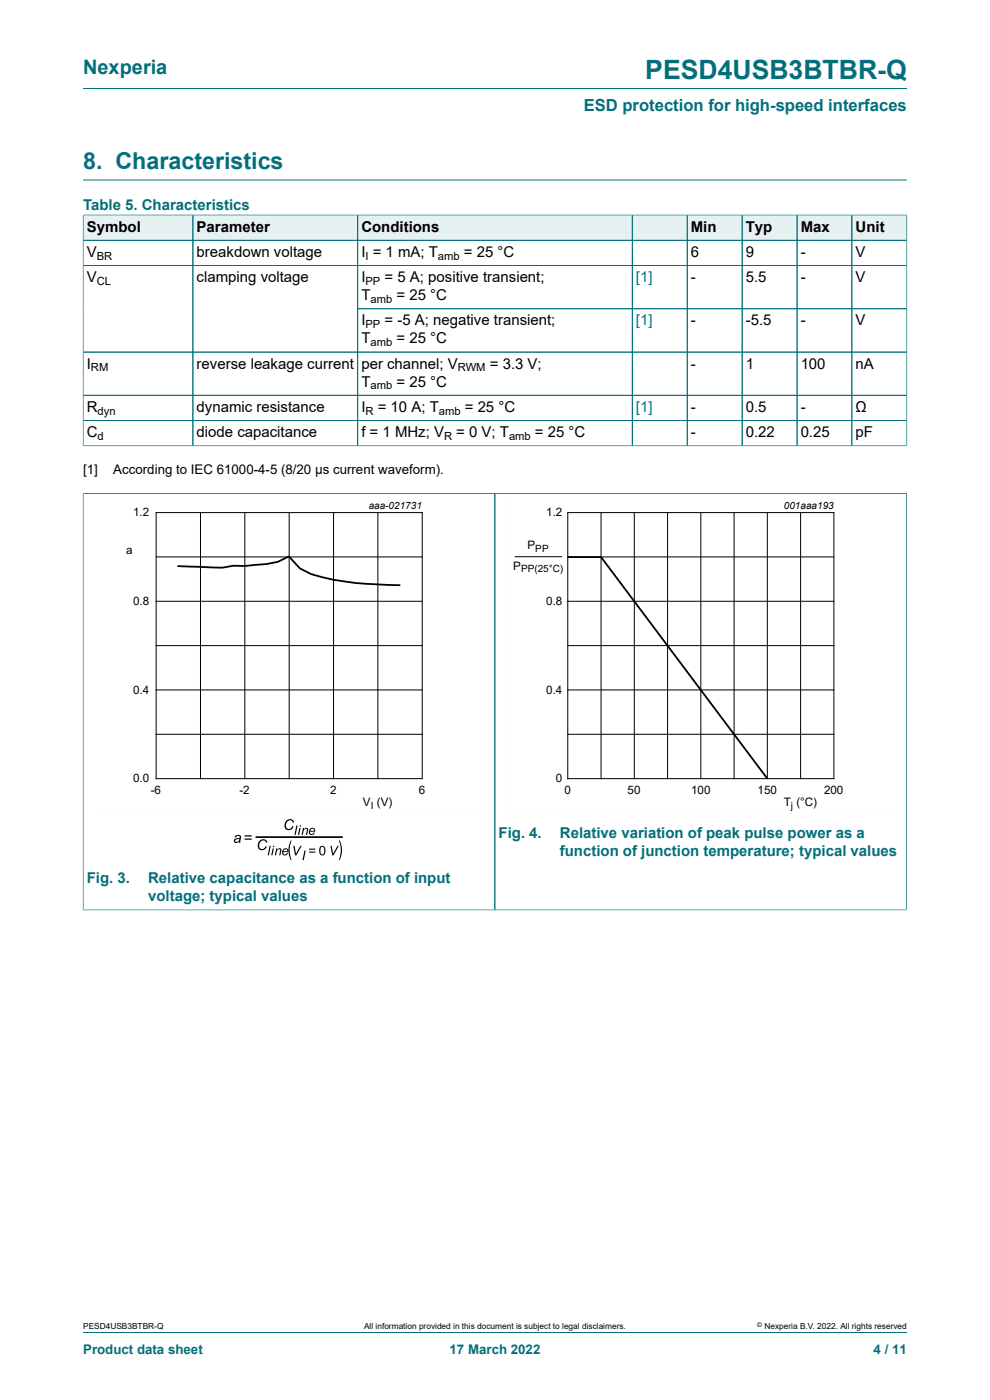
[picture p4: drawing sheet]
<svg xmlns="http://www.w3.org/2000/svg" width="210mm" height="297mm" viewBox="0 0 210 297" stroke-linecap="round" stroke-linejoin="round" font-family="sans-serif">
<path d="M17.6 18.8h174.8M17.6 38.2h174.8" fill="none" stroke="#036f7b" stroke-width=".21"/>
<path d="M17.7 45.7h23.2v5.2h-23.2z" fill="#e6f1f2"/>
<path d="M17.6 45.5v5.5h23.3v-5.4h-23.3" fill="none" stroke="#036f7b" stroke-width=".21"/>
<path d="M41 45.7h34.8v5.2h-34.8z" fill="#e6f1f2"/>
<path d="M40.9 45.6h35v5.4h-35z" fill="none" stroke="#036f7b" stroke-width=".21"/>
<path d="M75.9 45.7h58.1v5.2h-58.1z" fill="#e6f1f2"/>
<path d="M75.9 45.6h58.2v5.4h-58.2z" fill="none" stroke="#036f7b" stroke-width=".21"/>
<path d="M134.2 45.7h11.5v5.2h-11.5z" fill="#e6f1f2"/>
<path d="M134.1 45.6h11.7v5.4h-11.7z" fill="none" stroke="#036f7b" stroke-width=".21"/>
<path d="M145.8 45.7h11.5v5.2h-11.5z" fill="#e6f1f2"/>
<path d="M145.8 45.6h11.6v5.4h-11.6z" fill="none" stroke="#036f7b" stroke-width=".21"/>
<path d="M157.5 45.7h11.5v5.2h-11.5z" fill="#e6f1f2"/>
<path d="M157.4 45.6h11.7v5.4h-11.7z" fill="none" stroke="#036f7b" stroke-width=".21"/>
<path d="M169.1 45.7h11.5v5.2h-11.5z" fill="#e6f1f2"/>
<path d="M169.1 45.6h11.6v5.4h-11.6z" fill="none" stroke="#036f7b" stroke-width=".21"/>
<path d="M180.8 45.7h11.5v5.2h-11.5z" fill="#e6f1f2"/>
<g fill="none" stroke="#036f7b" stroke-width=".21">
<path d="M17.6 56.3h174.8M17.6 51h174.8M17.6 45.7v49M17.7 45.6h174.7M40.9 45.7v48.9M75.9 45.7v48.9M134.1 45.7v48.9M145.8 45.7v48.9M157.4 45.7v48.9M169.1 45.7v48.9M180.7 45.6v49M192.4 45.5v49.2"/>
<path d="M17.6 74.7h174.8M75.9 65.5h116.5M17.6 94.6h174.8M17.6 83.9h174.8M17.6 89.2h174.8M17.6 104.7h174.8M17.6 104.6v88.5M105 104.7v88.3M192.3 104.6v88.5M17.6 193h174.8M17.6 282.6h174.8"/>
</g>
<g fill="none" stroke="#000" stroke-width=".21">
<path d="M33.1 108.7h56.5v56.5h-56.5zM33.1 118.1h56.5M42.5 108.7v56.5M51.9 108.7v56.5M61.3 108.7v56.5M70.7 108.7v56.5M80.2 108.7v56.5M109.2 118.1h10M120.4 108.7h56.5v56.5h-56.5zM120.4 118.1h56.5M127.5 108.7v56.5M134.6 108.7v56.5"/>
<path d="M141.6 108.7v56.5M148.7 108.7v56.5M155.7 108.7v56.5M162.8 108.7v56.5M169.8 108.7v56.5M33.1 127.6h56.5M33.1 137h56.5M120.4 127.6h56.5M120.4 137h56.5M33.1 146.4h56.5M33.1 155.8h56.5M120.4 146.4h56.5"/>
<path d="M120.4 155.8h56.5"/>
</g>
<path d="M102.3 105.9h-81.9v66.3h81.9M107.7 105.9h81.9v66.3h-81.9z" fill="none" stroke="#fefefe" stroke-width=".21"/>
<path d="M120.4 118.2h7.1l35.3 47M37.8 120.1l9.4 .3 2.3-.4a49.5 49.5 0 0 0 9.4-.8l2.4-1.2 2.3 2.6 2.4 1.2a60.3 60.3 0 0 0 16.4 2.3h2.4" fill="none" stroke="#000" stroke-width=".38"/>
<g fill="#000">
<path d="M55 178.4a.93 .93 0 0 1 1-.4 .93 .93 0 0 1 .7 .7l-.3 .1a.69 .69 0 0 0-.7-.5 .69 .69 0 0 0-.6 .6 .73 .73 0 0 0-.1 1 .73 .73 0 0 0 1 .1l.3-.5 .3 .1a1.01 1.01 0 0 1-1.4 .7 1.01 1.01 0 0 1-.4-1.5zM60.7 174.1a.93 .93 0 0 1 1-.3 .93 .93 0 0 1 .7 .7h-.3a.69 .69 0 0 0-.7-.5 .69 .69 0 0 0-.7 .6 .73 .73 0 0 0 0 1 .73 .73 0 0 0 1 .1l.3-.4h.3a1.01 1.01 0 0 1-1.4 .8 1.01 1.01 0 0 1-.5-1.5zM62.9 175.1h.2l-.4 2h-.2zM64.3 175.6h.2v.3a.47 .47 0 0 1 .6-.3 .47 .47 0 0 1 .2 .6l-.2 .9h-.2l.2-1.2a.49 .49 0 0 0-.5 0 .49 .49 0 0 0-.2 .5l-.2 .7h-.2zM57.2 179.4h.2l-.4 2.1h-.2zM58.6 180h.2v.2a.47 .47 0 0 1 .6-.3 .47 .47 0 0 1 .3 .7l-.2 .9h-.3l.2-1.2a.49 .49 0 0 0-.5 0 .49 .49 0 0 0-.2 .5l-.2 .7h-.2zM61.7 178.3h.2l-.4 1a5.5 5.5 0 0 0 .4 3.2h-.2l-.4-1a4.6 4.6 0 0 1 .4-3.2zM62.2 179.4h.3l.3 1.8 .9-1.8h.3l-1.1 2.1h-.3zM64.6 180.4h.2l-.4 2.1h-.2zM70.1 179.4h.2l.4 1.8 .9-1.8h.3l-1.1 2.1h-.3zM71.9 178.3h.1a4.7 4.7 0 0 1 0 4.2h-.1a5.5 5.5 0 0 0 0-4.2z"/>
<path d="M49.9 177.3a.66 .66 0 0 1 .8-.2 .66 .66 0 0 1 .4 .7l-.1 1h-.3v-.2a.55 .55 0 0 1-.9 .2 .55 .55 0 0 1 .2-.9l.8-.1a.39 .39 0 0 0-.3-.5 .39 .39 0 0 0-.4 .3h-.3zM49.9 178.2a.38 .38 0 0 0 .3 .5 .38 .38 0 0 0 .5-.4l.1-.3z"/>
<path d="M51.9 177.2h1.5v.3h-1.5zM51.9 177.9h1.5v.3h-1.5z"/>
<path d="M58 179.4h.2l-.1 .3h-.2zM57.8 180h.3l-.3 1.5h-.3z"/>
<path d="M63.6 175.1h.3l-.1 .3h-.2zM63.5 175.6h.3l-.3 1.5h-.3z"/>
<path d="M65.8 175.8a.62 .62 0 0 1 .8-.1 .62 .62 0 0 1 .2 .7h-1a.39 .39 0 0 0 .3 .5 .39 .39 0 0 0 .4-.3h.3a.68 .68 0 0 1-1.1 .4 .68 .68 0 0 1 0-1.1zM66 175.9l-.2 .4h.8a.37 .37 0 0 0-.2-.5 .37 .37 0 0 0-.4 .1z"/>
<path d="M60.1 180.1a.62 .62 0 0 1 .8-.1 .62 .62 0 0 1 .3 .8h-1.1a.39 .39 0 0 0 .3 .5 .39 .39 0 0 0 .5-.3h.2a.68 .68 0 0 1-1 .4 .68 .68 0 0 1-.1-1.1zM60.3 180.3l-.2 .3h.9a.37 .37 0 0 0-.2-.4 .37 .37 0 0 0-.5 .1z"/>
<path d="M65.6 180h1.3v.3h-1.3zM65.6 180.6h1.3v.3h-1.3z"/>
<path d="M68 179.5a.8 .8 0 0 1 .9 .2 .8 .8 0 0 1 .1 1 .7 .7 0 0 1-.8 .8 .7 .7 0 0 1-.5-1l.1-.6zM68.1 179.8a1.13 1.13 0 0 0 .3 1.5 1.05 1.05 0 0 0 0-1.7z"/>
</g>
<path d="M54.4 177.6h18.1" fill="none" stroke="#000" stroke-width=".35"/>
<text font-size="5.6" fill="#036f7b" x="136.9" y="16.8">PESD4USB3BTBR-Q</text>
<text font-size="4.9" fill="#036f7b" x="17.6" y="35.9">8. Characteristics</text>
<text font-size="4.2" fill="#036f7b" x="17.6" y="15.6">Nexperia</text>
<text font-size="3.5" fill="#036f7b" x="123.8" y="23.7">ESD protection for high-speed interfaces</text>
<g font-size="3.2" fill="#036f7b">
<text x="17.6" y="44.5">Table 5. Characteristics</text>
<text x="105.8" y="177.8">Fig. 4.</text>
<text x="118.8" y="177.8">Relative variation of peak pulse power as a</text>
<text x="118.8" y="181.7">function of junction temperature; typical values</text>
<text x="18.4" y="187.4">Fig. 3.</text>
<text x="31.4" y="187.4">Relative capacitance as a function of input</text>
<text x="31.4" y="191.2">voltage; typical values</text>
</g>
<g font-size="3.2">
<text x="18.4" y="49.1">Symbol</text>
<text x="41.7" y="49.1">Parameter</text>
<text x="76.7" y="49.1">Conditions</text>
<text x="146.5" y="49.1">Min</text>
<text x="158.2" y="49.1">Typ</text>
<text x="169.8" y="49.1">Max</text>
<text x="181.5" y="49.1">Unit</text>
<text x="18.4" y="54.5">V</text>
<text x="18.4" y="59.8">V</text>
<text x="41.7" y="54.5">breakdown voltage</text>
<text x="41.7" y="59.8">clamping voltage</text>
<text x="76.7" y="54.5">I = 1 mA; T</text>
<text x="76.7" y="59.8">I</text>
<text x="81.6" y="59.8">= 5 A; positive transient;</text>
<text x="98.4" y="54.5">= 25 °C</text>
<text x="146.5" y="54.5">6</text>
<text x="146.5" y="59.8">-</text>
<text x="158.2" y="54.5">9</text>
<text x="158.2" y="59.8">5.5</text>
<text x="169.8" y="54.5">-</text>
<text x="169.8" y="59.8">-</text>
<text x="181.5" y="54.5">V</text>
<text x="181.5" y="59.8">V</text>
<text x="76.7" y="63.7">T</text>
<text x="84.1" y="63.7">= 25 °C</text>
<text x="76.7" y="69">I</text>
<text x="81.6" y="69">= -5 A; negative transient;</text>
<text x="146.5" y="69">-</text>
<text x="158.2" y="69">-5.5</text>
<text x="169.8" y="69">-</text>
<text x="181.5" y="69">V</text>
<text x="76.7" y="72.8">T</text>
<text x="84.1" y="72.8">= 25 °C</text>
<text x="18.4" y="78.2">I</text>
<text x="41.7" y="78.2">reverse leakage current</text>
<text x="76.7" y="78.2">per channel; V</text>
<text x="76.7" y="82">T</text>
<text x="84.1" y="82">= 25 °C</text>
<text x="103.9" y="78.2">= 3.3 V;</text>
<text x="146.5" y="78.2">-</text>
<text x="158.2" y="78.2">1</text>
<text x="169.8" y="78.2">100</text>
<text x="181.5" y="78.2">nA</text>
<text x="18.4" y="87.4">R</text>
<text x="41.7" y="87.4">dynamic resistance</text>
<text x="76.7" y="87.4">I</text>
<text x="80.1" y="87.4">= 10 A; T</text>
<text x="98.6" y="87.4">= 25 °C</text>
<text x="146.5" y="87.4">-</text>
<text x="158.2" y="87.4">0.5</text>
<text x="169.8" y="87.4">-</text>
<text x="181.5" y="87.4">Ω</text>
<text x="18.4" y="92.7">C</text>
<text x="41.7" y="92.7">diode capacitance</text>
<text x="76.7" y="92.7">f = 1 MHz; V</text>
<text x="96.8" y="92.7">= 0 V; T</text>
<text x="113.5" y="92.7">= 25 °C</text>
<text x="146.5" y="92.7">-</text>
<text x="158.2" y="92.7">0.22</text>
<text x="169.8" y="92.7">0.25</text>
<text x="181.5" y="92.7">pF</text>
</g>
<g font-size="3.2" fill="#00f">
<text x="134.9" y="59.8">[1]</text>
<text x="134.9" y="69">[1]</text>
<text x="134.9" y="87.4">[1]</text>
</g>
<g font-size="2.8">
<text x="17.6" y="100.5">[1]</text>
<text x="24" y="100.5">According to IEC 61000-4-5 (8/20 µs current waveform).</text>
</g>
<g font-size="2.8" fill="#036f7b">
<text x="17.6" y="287.2">Product data sheet</text>
<text x="95.4" y="287.2">17 March 2022</text>
<text x="185.3" y="287.2">4 / 11</text>
</g>
<g font-size="2.5">
<text x="28.2" y="109.5">1.2</text>
<text x="115.9" y="109.5">1.2</text>
<text x="26.8" y="117.5">a</text>
<text x="111.9" y="116.5">P</text>
<text x="108.9" y="120.8">P</text>
<text x="28.2" y="128.4">0.8</text>
<text x="115.9" y="128.4">0.8</text>
<text x="28.2" y="147.2">0.4</text>
<text x="115.9" y="147.2">0.4</text>
<text x="28.2" y="166">0.0</text>
<text x="117.9" y="166">0</text>
<text x="32" y="168.5">-6</text>
<text x="50.8" y="168.5">-2</text>
<text x="70" y="168.5">2</text>
<text x="77" y="171.1">V (V)</text>
<text x="88.9" y="168.5">6</text>
<text x="119.7" y="168.5">0</text>
<text x="133.1" y="168.5">50</text>
<text x="146.6" y="168.5">100</text>
<text x="160.7" y="168.5">150</text>
<text x="166.3" y="171.1">T (°C)</text>
<text x="174.8" y="168.5">200</text>
</g>
<g font-size="2.4">
<text x="20.5" y="55.1">BR</text>
<text x="77.5" y="55.1">I</text>
<text x="92.9" y="55.1">amb</text>
<text x="20.5" y="60.5">CL</text>
<text x="77.5" y="60.5">PP</text>
<text x="78.6" y="64.3">amb</text>
<text x="77.5" y="69.6">PP</text>
<text x="78.6" y="73.4">amb</text>
<text x="19.3" y="78.8">RM</text>
<text x="78.6" y="82.6">amb</text>
<text x="97.1" y="78.8">RWM</text>
<text x="20.7" y="88">dyn</text>
<text x="77.5" y="88">R</text>
<text x="93.1" y="88">amb</text>
<text x="20.7" y="93.3">d</text>
<text x="94.2" y="93.3">R</text>
<text x="108" y="93.3">amb</text>
</g>
<g font-size="2.1">
<text x="78.2" y="107.9">aaa-021731</text>
<text x="166.3" y="107.9">001aaa193</text>
<text x="113.5" y="117">PP</text>
<text x="110.5" y="121.4">PP(25°C)</text>
<text x="78.6" y="171.6">I</text>
<text x="167.7" y="171.6">j</text>
</g>
<g font-size="1.8">
<text x="17.6" y="282">PESD4USB3BTBR-Q</text>
<text x="77.2" y="282">All information provided in this document is subject to legal disclaimers.</text>
<text x="162.2" y="282">Nexperia B.V. 2022. All rights reserved</text>
</g>
<text font-size="1.4" x="160.6" y="281.6">©</text>
</svg>
